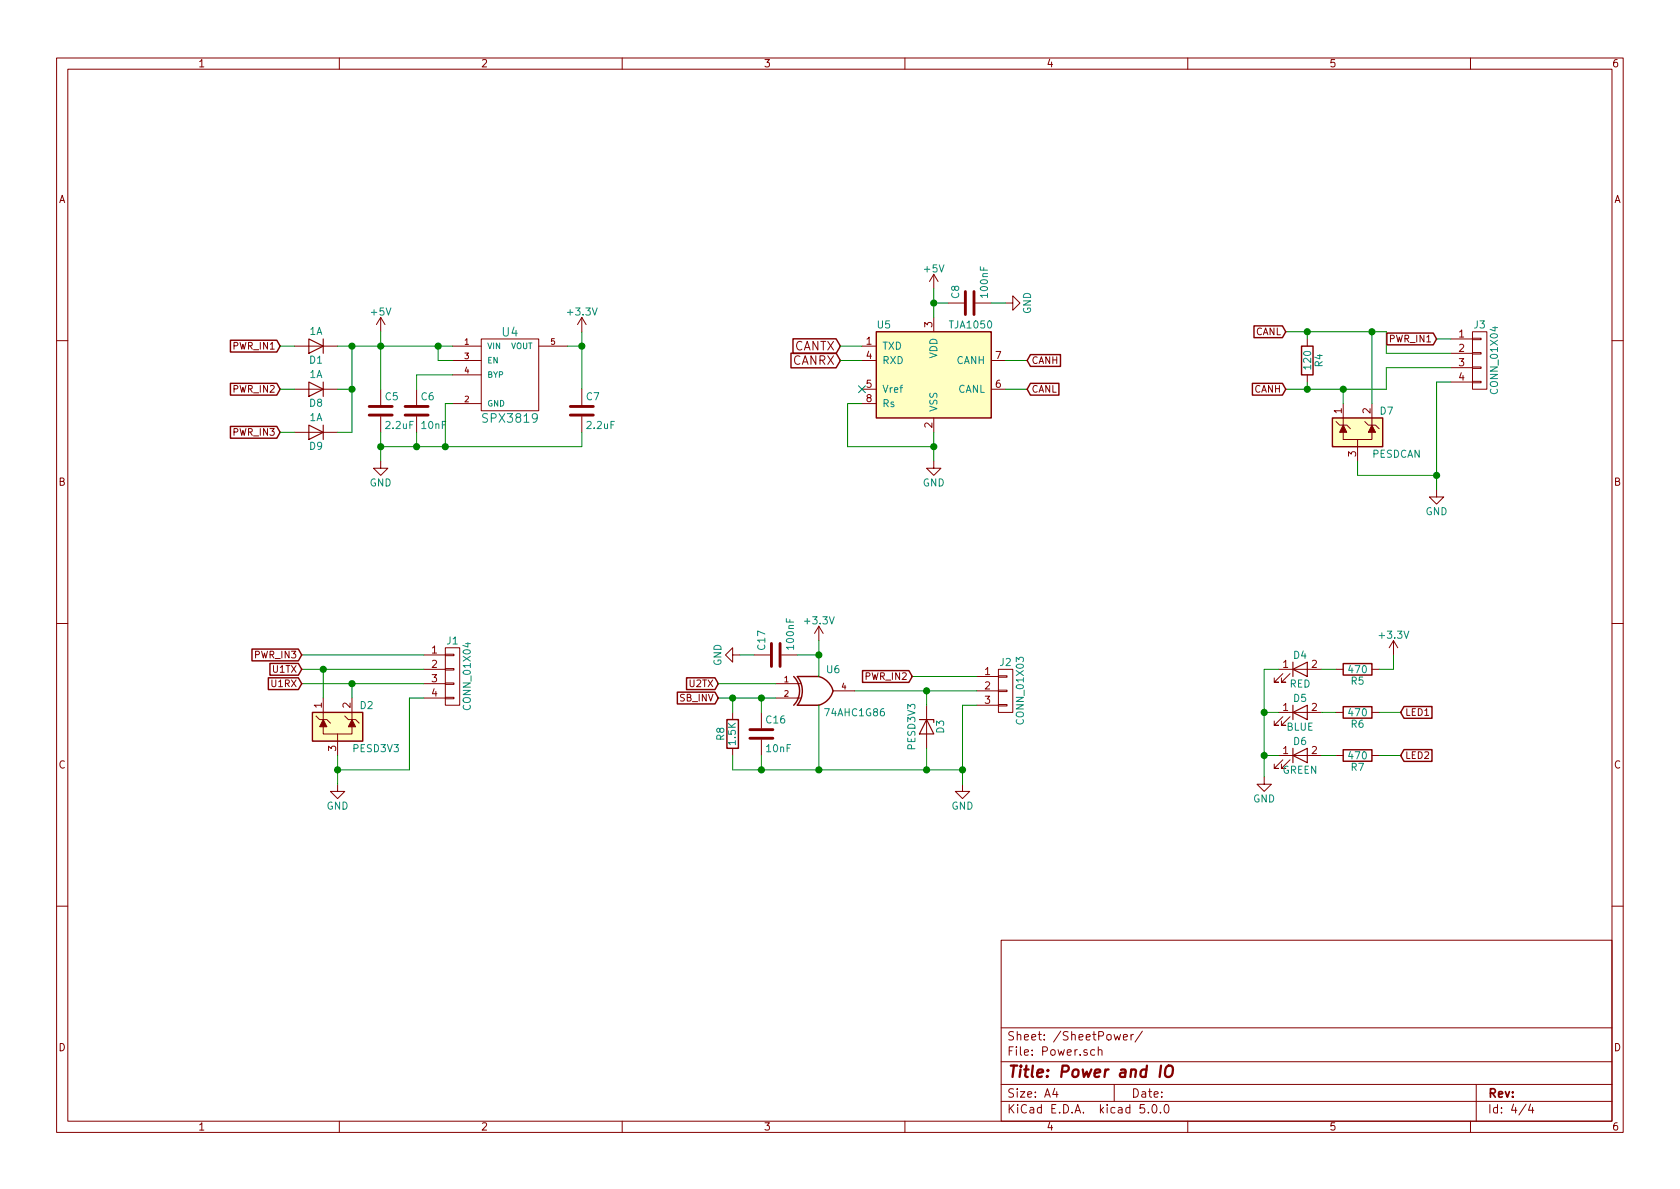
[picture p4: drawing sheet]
EESchema Schematic File Version 4
LIBS:LoRaModem-cache
EELAYER 26 0
EELAYER END
$Descr A4 11693 8268
encoding utf-8
Sheet 4 4
Title "Power and IO"
Date ""
Rev ""
Comp ""
Comment1 ""
Comment2 ""
Comment3 ""
Comment4 ""
$EndDescr
$Comp
L LoRaModem-cache:SPX3819 U4
U 1 1
P 3550 2600
F 0 "U4" H 3550 2900 60  0000 C CNN
F 1 "SPX3819" H 3550 2300 60  0000 C CNN
F 2 "TO_SOT_Packages_SMD:SOT-23-5" H 3550 2600 60  0001 C CNN
F 3 "" H 3550 2600 60  0001 C CNN
	1    3550 2600
	1    0    0    -1  
$EndComp
$Comp
L LoRaModem-cache:D D1
U 1 1
P 2200 2400
F 0 "D1" H 2200 2500 50  0000 C CNN
F 1 "1A" H 2200 2300 50  0000 C CNN
F 2 "Diodes_SMD:D_SOD-123" H 2200 2400 50  0001 C CNN
F 3 "" H 2200 2400 50  0001 C CNN
	1    2200 2400
	-1   0    0    1   
$EndComp
$Comp
L LoRaModem-cache:C C5
U 1 1
P 2650 2850
F 0 "C5" H 2675 2950 50  0000 L CNN
F 1 "2.2uF" H 2675 2750 50  0000 L CNN
F 2 "STD_SMD:C_0603_HandSoldering" H 2688 2700 50  0001 C CNN
F 3 "" H 2650 2850 50  0001 C CNN
	1    2650 2850
	1    0    0    -1  
$EndComp
$Comp
L LoRaModem-cache:C C6
U 1 1
P 2900 2850
F 0 "C6" H 2925 2950 50  0000 L CNN
F 1 "10nF" H 2925 2750 50  0000 L CNN
F 2 "STD_SMD:C_0603_HandSoldering" H 2938 2700 50  0001 C CNN
F 3 "" H 2900 2850 50  0001 C CNN
	1    2900 2850
	1    0    0    -1  
$EndComp
$Comp
L LoRaModem-cache:GND #PWR017
U 1 1
P 2650 3200
F 0 "#PWR017" H 2650 2950 50  0001 C CNN
F 1 "GND" H 2650 3050 50  0000 C CNN
F 2 "" H 2650 3200 50  0001 C CNN
F 3 "" H 2650 3200 50  0001 C CNN
	1    2650 3200
	1    0    0    -1  
$EndComp
$Comp
L LoRaModem-cache:C C7
U 1 1
P 4050 2850
F 0 "C7" H 4075 2950 50  0000 L CNN
F 1 "2.2uF" H 4075 2750 50  0000 L CNN
F 2 "STD_SMD:C_0603_HandSoldering" H 4088 2700 50  0001 C CNN
F 3 "" H 4050 2850 50  0001 C CNN
	1    4050 2850
	1    0    0    -1  
$EndComp
$Comp
L LoRaModem-cache:+3.3V #PWR018
U 1 1
P 4050 2300
AR Path="/59415AB4" Ref="#PWR018"  Part="1" 
AR Path="/59415892/59415AB4" Ref="#PWR018"  Part="1" 
F 0 "#PWR018" H 4050 2150 50  0001 C CNN
F 1 "+3.3V" H 4050 2440 50  0000 C CNN
F 2 "" H 4050 2300 50  0001 C CNN
F 3 "" H 4050 2300 50  0001 C CNN
	1    4050 2300
	1    0    0    -1  
$EndComp
Text GLabel 1950 2400 0    47   Input ~ 0
PWR_IN1
$Comp
L LoRaModem-cache:+5V #PWR019
U 1 1
P 2650 2300
F 0 "#PWR019" H 2650 2150 50  0001 C CNN
F 1 "+5V" H 2650 2440 50  0000 C CNN
F 2 "" H 2650 2300 50  0001 C CNN
F 3 "" H 2650 2300 50  0001 C CNN
	1    2650 2300
	1    0    0    -1  
$EndComp
$Comp
L LoRaModem-cache:MCP2551-I_SN U5
U 1 1
P 6500 2600
F 0 "U5" H 6100 2950 50  0000 L CNN
F 1 "TJA1050" H 6600 2950 50  0000 L CNN
F 2 "Housings_SOIC:SOIC-8_3.9x4.9mm_Pitch1.27mm" H 6500 2100 50  0001 C CIN
F 3 "" H 6500 2600 50  0001 C CNN
	1    6500 2600
	1    0    0    -1  
$EndComp
$Comp
L LoRaModem-cache:+5V #PWR020
U 1 1
P 6500 2000
F 0 "#PWR020" H 6500 1850 50  0001 C CNN
F 1 "+5V" H 6500 2140 50  0000 C CNN
F 2 "" H 6500 2000 50  0001 C CNN
F 3 "" H 6500 2000 50  0001 C CNN
	1    6500 2000
	1    0    0    -1  
$EndComp
$Comp
L LoRaModem-cache:GND #PWR021
U 1 1
P 10000 3400
F 0 "#PWR021" H 10000 3150 50  0001 C CNN
F 1 "GND" H 10000 3250 50  0000 C CNN
F 2 "" H 10000 3400 50  0001 C CNN
F 3 "" H 10000 3400 50  0001 C CNN
	1    10000 3400
	1    0    0    -1  
$EndComp
Text GLabel 5850 2400 0    60   Input ~ 0
CANTX
Text GLabel 5850 2500 0    60   Input ~ 0
CANRX
$Comp
L LoRaModem-cache:R R4
U 1 1
P 9100 2500
F 0 "R4" V 9180 2500 50  0000 C CNN
F 1 "120" V 9100 2500 50  0000 C CNN
F 2 "STD_SMD:R_0603_HandSoldering" V 9030 2500 50  0001 C CNN
F 3 "" H 9100 2500 50  0001 C CNN
	1    9100 2500
	1    0    0    -1  
$EndComp
$Comp
L LoRaModem-cache:PESD3V3L2BT D7
U 1 1
P 9450 3000
F 0 "D7" H 9600 3150 50  0000 L CNN
F 1 "PESDCAN" H 9550 2850 50  0000 L CNN
F 2 "TO_SOT_Packages_SMD:SOT-23" H 9675 2950 50  0001 L CNN
F 3 "" H 9575 3125 50  0001 C CNN
	1    9450 3000
	1    0    0    -1  
$EndComp
Wire Wire Line
	2350 2400 2450 2400
Wire Wire Line
	3150 2500 3050 2500
Wire Wire Line
	3050 2500 3050 2400
Connection ~ 3050 2400
Wire Wire Line
	3150 2600 2900 2600
Wire Wire Line
	2900 2600 2900 2700
Wire Wire Line
	2650 2300 2650 2400
Connection ~ 2650 2400
Wire Wire Line
	2650 3000 2650 3100
Wire Wire Line
	2650 3100 2900 3100
Wire Wire Line
	2900 3100 2900 3000
Connection ~ 2650 3100
Wire Wire Line
	3950 2400 4050 2400
Wire Wire Line
	4050 2300 4050 2400
Connection ~ 4050 2400
Wire Wire Line
	4050 3100 4050 3000
Connection ~ 2900 3100
Wire Wire Line
	3150 2800 3100 2800
Wire Wire Line
	3100 2800 3100 3100
Connection ~ 3100 3100
Wire Wire Line
	6500 2000 6500 2100
Wire Wire Line
	6000 2400 5850 2400
Wire Wire Line
	6000 2500 5850 2500
Wire Wire Line
	8950 2300 9100 2300
Wire Wire Line
	9100 2300 9100 2350
Wire Wire Line
	8950 2700 9100 2700
Wire Wire Line
	9100 2700 9100 2650
Wire Wire Line
	9350 2700 9350 2800
Connection ~ 9100 2700
Wire Wire Line
	9550 2300 9550 2800
Connection ~ 9100 2300
$Comp
L LoRaModem-cache:CONN_01X04 J3
U 1 1
P 10300 2500
F 0 "J3" H 10300 2750 50  0000 C CNN
F 1 "CONN_01X04" V 10400 2500 50  0000 C CNN
F 2 "Connector:M04_SMD" H 10300 2500 50  0001 C CNN
F 3 "" H 10300 2500 50  0001 C CNN
	1    10300 2500
	1    0    0    -1  
$EndComp
Wire Wire Line
	9650 2700 9650 2550
Wire Wire Line
	9650 2550 10100 2550
Connection ~ 9350 2700
Wire Wire Line
	9650 2300 9650 2450
Wire Wire Line
	9650 2450 10100 2450
Connection ~ 9550 2300
Wire Wire Line
	10100 2350 10000 2350
Text GLabel 10000 2350 0    47   Input ~ 0
PWR_IN1
Wire Wire Line
	10100 2650 10000 2650
Wire Wire Line
	10000 2650 10000 3300
Wire Wire Line
	9450 3300 9450 3200
Connection ~ 10000 3300
Wire Wire Line
	6000 2800 5900 2800
NoConn ~ 6000 2700
$Comp
L LoRaModem-cache:C C8
U 1 1
P 6750 2100
F 0 "C8" H 6775 2200 50  0000 L CNN
F 1 "100nF" H 6775 2000 50  0000 L CNN
F 2 "STD_SMD:C_0603_HandSoldering" H 6788 1950 50  0001 C CNN
F 3 "" H 6750 2100 50  0001 C CNN
	1    6750 2100
	0    -1   -1   0   
$EndComp
$Comp
L LoRaModem-cache:GND #PWR022
U 1 1
P 7000 2100
F 0 "#PWR022" H 7000 1850 50  0001 C CNN
F 1 "GND" H 7000 1950 50  0000 C CNN
F 2 "" H 7000 2100 50  0001 C CNN
F 3 "" H 7000 2100 50  0001 C CNN
	1    7000 2100
	0    -1   -1   0   
$EndComp
Wire Wire Line
	7000 2100 6900 2100
Wire Wire Line
	6500 2100 6600 2100
Connection ~ 6500 2100
$Comp
L LoRaModem-cache:CONN_01X04 J1
U 1 1
P 3150 4700
F 0 "J1" H 3150 4950 50  0000 C CNN
F 1 "CONN_01X04" V 3250 4700 50  0000 C CNN
F 2 "Connector:M04_SMD" H 3150 4700 50  0001 C CNN
F 3 "" H 3150 4700 50  0001 C CNN
	1    3150 4700
	1    0    0    -1  
$EndComp
$Comp
L LoRaModem-cache:PESD3V3L2BT D2
U 1 1
P 2350 5050
F 0 "D2" H 2500 5200 50  0000 L CNN
F 1 "PESD3V3" H 2450 4900 50  0000 L CNN
F 2 "TO_SOT_Packages_SMD:SOT-23" H 2575 5000 50  0001 L CNN
F 3 "" H 2475 5175 50  0001 C CNN
	1    2350 5050
	1    0    0    -1  
$EndComp
Wire Wire Line
	2100 4750 2450 4750
Wire Wire Line
	2450 4750 2450 4850
Wire Wire Line
	2100 4650 2250 4650
Wire Wire Line
	2250 4650 2250 4850
Wire Wire Line
	2950 4550 2100 4550
Connection ~ 2250 4650
Connection ~ 2450 4750
$Comp
L LoRaModem-cache:GND #PWR023
U 1 1
P 2350 5450
F 0 "#PWR023" H 2350 5200 50  0001 C CNN
F 1 "GND" H 2350 5300 50  0000 C CNN
F 2 "" H 2350 5450 50  0001 C CNN
F 3 "" H 2350 5450 50  0001 C CNN
	1    2350 5450
	1    0    0    -1  
$EndComp
Wire Wire Line
	2350 5250 2350 5350
Wire Wire Line
	2350 5350 2850 5350
Wire Wire Line
	2850 5350 2850 4850
Wire Wire Line
	2850 4850 2950 4850
Connection ~ 2350 5350
Text GLabel 2100 4550 0    47   Input ~ 0
PWR_IN3
Text GLabel 2100 4650 0    47   Input ~ 0
U1TX
Text GLabel 2100 4750 0    47   Input ~ 0
U1RX
$Comp
L LoRaModem-cache:CONN_01X03 J2
U 1 1
P 7000 4800
F 0 "J2" H 7000 5000 50  0000 C CNN
F 1 "CONN_01X03" V 7100 4800 50  0000 C CNN
F 2 "Connector:M03" H 7000 4800 50  0001 C CNN
F 3 "" H 7000 4800 50  0001 C CNN
	1    7000 4800
	1    0    0    -1  
$EndComp
$Comp
L LoRaModem-cache:D_Zener D3
U 1 1
P 6450 5050
F 0 "D3" H 6450 5150 50  0000 C CNN
F 1 "PESD3V3" H 6450 4950 50  0000 C CNN
F 2 "Diodes_SMD:D_SOD-323_HandSoldering" H 6450 5050 50  0001 C CNN
F 3 "" H 6450 5050 50  0001 C CNN
	1    6450 5050
	0    1    1    0   
$EndComp
$Comp
L LoRaModem-cache:GND #PWR024
U 1 1
P 6700 5450
F 0 "#PWR024" H 6700 5200 50  0001 C CNN
F 1 "GND" H 6700 5300 50  0000 C CNN
F 2 "" H 6700 5450 50  0001 C CNN
F 3 "" H 6700 5450 50  0001 C CNN
	1    6700 5450
	1    0    0    -1  
$EndComp
Wire Wire Line
	6450 5350 6450 5200
Wire Wire Line
	5100 5350 5300 5350
Wire Wire Line
	6700 4900 6700 5350
Wire Wire Line
	6700 4900 6800 4900
Connection ~ 6450 5350
Wire Wire Line
	5950 4800 6450 4800
Wire Wire Line
	6450 4800 6450 4900
Connection ~ 6450 4800
Wire Wire Line
	6800 4700 6350 4700
Text GLabel 5000 4750 0    47   Input ~ 0
U2TX
Text GLabel 6350 4700 0    47   Input ~ 0
PWR_IN2
$Comp
L LoRaModem-cache:LED D4
U 1 1
P 9050 4650
F 0 "D4" H 9050 4750 50  0000 C CNN
F 1 "RED" H 9050 4550 50  0000 C CNN
F 2 "LEDs:LED_0603" H 9050 4650 50  0001 C CNN
F 3 "" H 9050 4650 50  0001 C CNN
	1    9050 4650
	1    0    0    -1  
$EndComp
$Comp
L LoRaModem-cache:LED D5
U 1 1
P 9050 4950
F 0 "D5" H 9050 5050 50  0000 C CNN
F 1 "BLUE" H 9050 4850 50  0000 C CNN
F 2 "LEDs:LED_0603" H 9050 4950 50  0001 C CNN
F 3 "" H 9050 4950 50  0001 C CNN
	1    9050 4950
	1    0    0    -1  
$EndComp
$Comp
L LoRaModem-cache:LED D6
U 1 1
P 9050 5250
F 0 "D6" H 9050 5350 50  0000 C CNN
F 1 "GREEN" H 9050 5150 50  0000 C CNN
F 2 "LEDs:LED_0603" H 9050 5250 50  0001 C CNN
F 3 "" H 9050 5250 50  0001 C CNN
	1    9050 5250
	1    0    0    -1  
$EndComp
$Comp
L LoRaModem-cache:R R5
U 1 1
P 9450 4650
F 0 "R5" V 9530 4650 50  0000 C CNN
F 1 "470" V 9450 4650 50  0000 C CNN
F 2 "STD_SMD:R_0603_HandSoldering" V 9380 4650 50  0001 C CNN
F 3 "" H 9450 4650 50  0001 C CNN
	1    9450 4650
	0    1    1    0   
$EndComp
$Comp
L LoRaModem-cache:R R6
U 1 1
P 9450 4950
F 0 "R6" V 9530 4950 50  0000 C CNN
F 1 "470" V 9450 4950 50  0000 C CNN
F 2 "STD_SMD:R_0603_HandSoldering" V 9380 4950 50  0001 C CNN
F 3 "" H 9450 4950 50  0001 C CNN
	1    9450 4950
	0    1    1    0   
$EndComp
$Comp
L LoRaModem-cache:R R7
U 1 1
P 9450 5250
F 0 "R7" V 9530 5250 50  0000 C CNN
F 1 "470" V 9450 5250 50  0000 C CNN
F 2 "STD_SMD:R_0603_HandSoldering" V 9380 5250 50  0001 C CNN
F 3 "" H 9450 5250 50  0001 C CNN
	1    9450 5250
	0    1    1    0   
$EndComp
$Comp
L LoRaModem-cache:+3.3V #PWR025
U 1 1
P 9700 4550
AR Path="/594623B8" Ref="#PWR025"  Part="1" 
AR Path="/59415892/594623B8" Ref="#PWR025"  Part="1" 
F 0 "#PWR025" H 9700 4400 50  0001 C CNN
F 1 "+3.3V" H 9700 4690 50  0000 C CNN
F 2 "" H 9700 4550 50  0001 C CNN
F 3 "" H 9700 4550 50  0001 C CNN
	1    9700 4550
	1    0    0    -1  
$EndComp
Wire Wire Line
	9600 4650 9700 4650
Wire Wire Line
	9700 4650 9700 4550
Wire Wire Line
	9600 4950 9750 4950
Wire Wire Line
	9600 5250 9750 5250
Text GLabel 9750 4950 2    47   Input ~ 0
LED1
Text GLabel 9750 5250 2    47   Input ~ 0
LED2
Wire Wire Line
	9200 4650 9300 4650
Wire Wire Line
	9200 4950 9300 4950
Wire Wire Line
	9200 5250 9300 5250
$Comp
L LoRaModem-cache:GND #PWR026
U 1 1
P 8800 5400
F 0 "#PWR026" H 8800 5150 50  0001 C CNN
F 1 "GND" H 8800 5250 50  0000 C CNN
F 2 "" H 8800 5400 50  0001 C CNN
F 3 "" H 8800 5400 50  0001 C CNN
	1    8800 5400
	1    0    0    -1  
$EndComp
Wire Wire Line
	8800 5250 8900 5250
Wire Wire Line
	8800 4650 8800 4950
Wire Wire Line
	8900 4950 8800 4950
Connection ~ 8800 5250
Wire Wire Line
	8900 4650 8800 4650
Connection ~ 8800 4950
$Comp
L LoRaModem-cache:74AHC1G86 U6
U 1 1
P 5700 4800
F 0 "U6" H 5800 4950 50  0000 C CNN
F 1 "74AHC1G86" H 5950 4650 50  0000 C CNN
F 2 "TO_SOT_Packages_SMD:SOT-23-5" H 5700 4800 50  0001 C CNN
F 3 "" H 5700 4800 50  0001 C CNN
	1    5700 4800
	1    0    0    -1  
$EndComp
$Comp
L LoRaModem-cache:+3.3V #PWR027
U 1 1
P 5700 4450
AR Path="/5947DD2C" Ref="#PWR027"  Part="1" 
AR Path="/59415892/5947DD2C" Ref="#PWR027"  Part="1" 
F 0 "#PWR027" H 5700 4300 50  0001 C CNN
F 1 "+3.3V" H 5700 4590 50  0000 C CNN
F 2 "" H 5700 4450 50  0001 C CNN
F 3 "" H 5700 4450 50  0001 C CNN
	1    5700 4450
	1    0    0    -1  
$EndComp
Wire Wire Line
	5700 4450 5700 4550
Wire Wire Line
	5700 4900 5700 5350
Wire Wire Line
	5000 4750 5400 4750
Wire Wire Line
	5000 4850 5100 4850
Text GLabel 5000 4850 0    47   Input ~ 0
SB_INV
$Comp
L LoRaModem-cache:R R8
U 1 1
P 5100 5100
F 0 "R8" V 5180 5100 50  0000 C CNN
F 1 "1.5K" V 5100 5100 50  0000 C CNN
F 2 "STD_SMD:R_0603_HandSoldering" V 5030 5100 50  0001 C CNN
F 3 "" H 5100 5100 50  0001 C CNN
	1    5100 5100
	-1   0    0    1   
$EndComp
$Comp
L LoRaModem-cache:C C16
U 1 1
P 5300 5100
F 0 "C16" H 5325 5200 50  0000 L CNN
F 1 "10nF" H 5325 5000 50  0000 L CNN
F 2 "STD_SMD:C_0603_HandSoldering" H 5338 4950 50  0001 C CNN
F 3 "" H 5300 5100 50  0001 C CNN
	1    5300 5100
	1    0    0    -1  
$EndComp
Wire Wire Line
	5100 4950 5100 4850
Connection ~ 5100 4850
Wire Wire Line
	5300 4950 5300 4850
Connection ~ 5300 4850
Wire Wire Line
	5100 5350 5100 5250
Connection ~ 5700 5350
Wire Wire Line
	5300 5250 5300 5350
Connection ~ 5300 5350
Connection ~ 6700 5350
$Comp
L LoRaModem-cache:C C17
U 1 1
P 5400 4550
F 0 "C17" H 5425 4650 50  0000 L CNN
F 1 "100nF" H 5425 4450 50  0000 L CNN
F 2 "STD_SMD:C_0603_HandSoldering" H 5438 4400 50  0001 C CNN
F 3 "" H 5400 4550 50  0001 C CNN
	1    5400 4550
	0    -1   -1   0   
$EndComp
Wire Wire Line
	5550 4550 5700 4550
Connection ~ 5700 4550
$Comp
L LoRaModem-cache:GND #PWR028
U 1 1
P 5150 4550
F 0 "#PWR028" H 5150 4300 50  0001 C CNN
F 1 "GND" H 5150 4400 50  0000 C CNN
F 2 "" H 5150 4550 50  0001 C CNN
F 3 "" H 5150 4550 50  0001 C CNN
	1    5150 4550
	0    1    1    0   
$EndComp
Wire Wire Line
	5150 4550 5250 4550
Wire Wire Line
	9450 3300 10000 3300
$Comp
L LoRaModem-cache:GND #PWR029
U 1 1
P 6500 3200
F 0 "#PWR029" H 6500 2950 50  0001 C CNN
F 1 "GND" H 6500 3050 50  0000 C CNN
F 2 "" H 6500 3200 50  0001 C CNN
F 3 "" H 6500 3200 50  0001 C CNN
	1    6500 3200
	1    0    0    -1  
$EndComp
Wire Wire Line
	6500 3000 6500 3100
Wire Wire Line
	6500 3100 5900 3100
Wire Wire Line
	5900 3100 5900 2800
Connection ~ 6500 3100
Wire Wire Line
	7000 2500 7150 2500
Wire Wire Line
	7000 2700 7150 2700
Text GLabel 7150 2500 2    47   Input ~ 0
CANH
Text GLabel 7150 2700 2    47   Input ~ 0
CANL
Text GLabel 8950 2300 0    47   Input ~ 0
CANL
Text GLabel 8950 2700 0    47   Input ~ 0
CANH
$Comp
L LoRaModem-cache:D D8
U 1 1
P 2200 2700
F 0 "D8" H 2200 2800 50  0000 C CNN
F 1 "1A" H 2200 2600 50  0000 C CNN
F 2 "Diodes_SMD:D_SOD-123" H 2200 2700 50  0001 C CNN
F 3 "" H 2200 2700 50  0001 C CNN
	1    2200 2700
	-1   0    0    1   
$EndComp
$Comp
L LoRaModem-cache:D D9
U 1 1
P 2200 3000
F 0 "D9" H 2200 3100 50  0000 C CNN
F 1 "1A" H 2200 2900 50  0000 C CNN
F 2 "Diodes_SMD:D_SOD-123" H 2200 3000 50  0001 C CNN
F 3 "" H 2200 3000 50  0001 C CNN
	1    2200 3000
	-1   0    0    1   
$EndComp
Wire Wire Line
	2450 3000 2350 3000
Wire Wire Line
	2450 2400 2450 2700
Connection ~ 2450 2400
Wire Wire Line
	2350 2700 2450 2700
Connection ~ 2450 2700
Text GLabel 1950 2700 0    47   Input ~ 0
PWR_IN2
Text GLabel 1950 3000 0    47   Input ~ 0
PWR_IN3
Wire Wire Line
	1950 3000 2050 3000
Wire Wire Line
	1950 2700 2050 2700
Wire Wire Line
	1950 2400 2050 2400
Wire Wire Line
	3050 2400 3150 2400
Wire Wire Line
	2650 2400 3050 2400
Wire Wire Line
	2650 2400 2650 2700
Wire Wire Line
	2650 3100 2650 3200
Wire Wire Line
	4050 2400 4050 2700
Wire Wire Line
	2900 3100 3100 3100
Wire Wire Line
	3100 3100 4050 3100
Wire Wire Line
	9100 2700 9350 2700
Wire Wire Line
	9100 2300 9550 2300
Wire Wire Line
	9350 2700 9650 2700
Wire Wire Line
	9550 2300 9650 2300
Wire Wire Line
	10000 3300 10000 3400
Wire Wire Line
	6500 2100 6500 2200
Wire Wire Line
	2250 4650 2950 4650
Wire Wire Line
	2450 4750 2950 4750
Wire Wire Line
	2350 5350 2350 5450
Wire Wire Line
	6450 5350 6700 5350
Wire Wire Line
	6450 4800 6800 4800
Wire Wire Line
	8800 5250 8800 5400
Wire Wire Line
	8800 4950 8800 5250
Wire Wire Line
	5100 4850 5300 4850
Wire Wire Line
	5300 4850 5400 4850
Wire Wire Line
	5700 5350 6450 5350
Wire Wire Line
	5300 5350 5700 5350
Wire Wire Line
	6700 5350 6700 5450
Wire Wire Line
	5700 4550 5700 4700
Wire Wire Line
	6500 3100 6500 3200
Wire Wire Line
	2450 2400 2650 2400
Wire Wire Line
	2450 2700 2450 3000
$EndSCHEMATC
